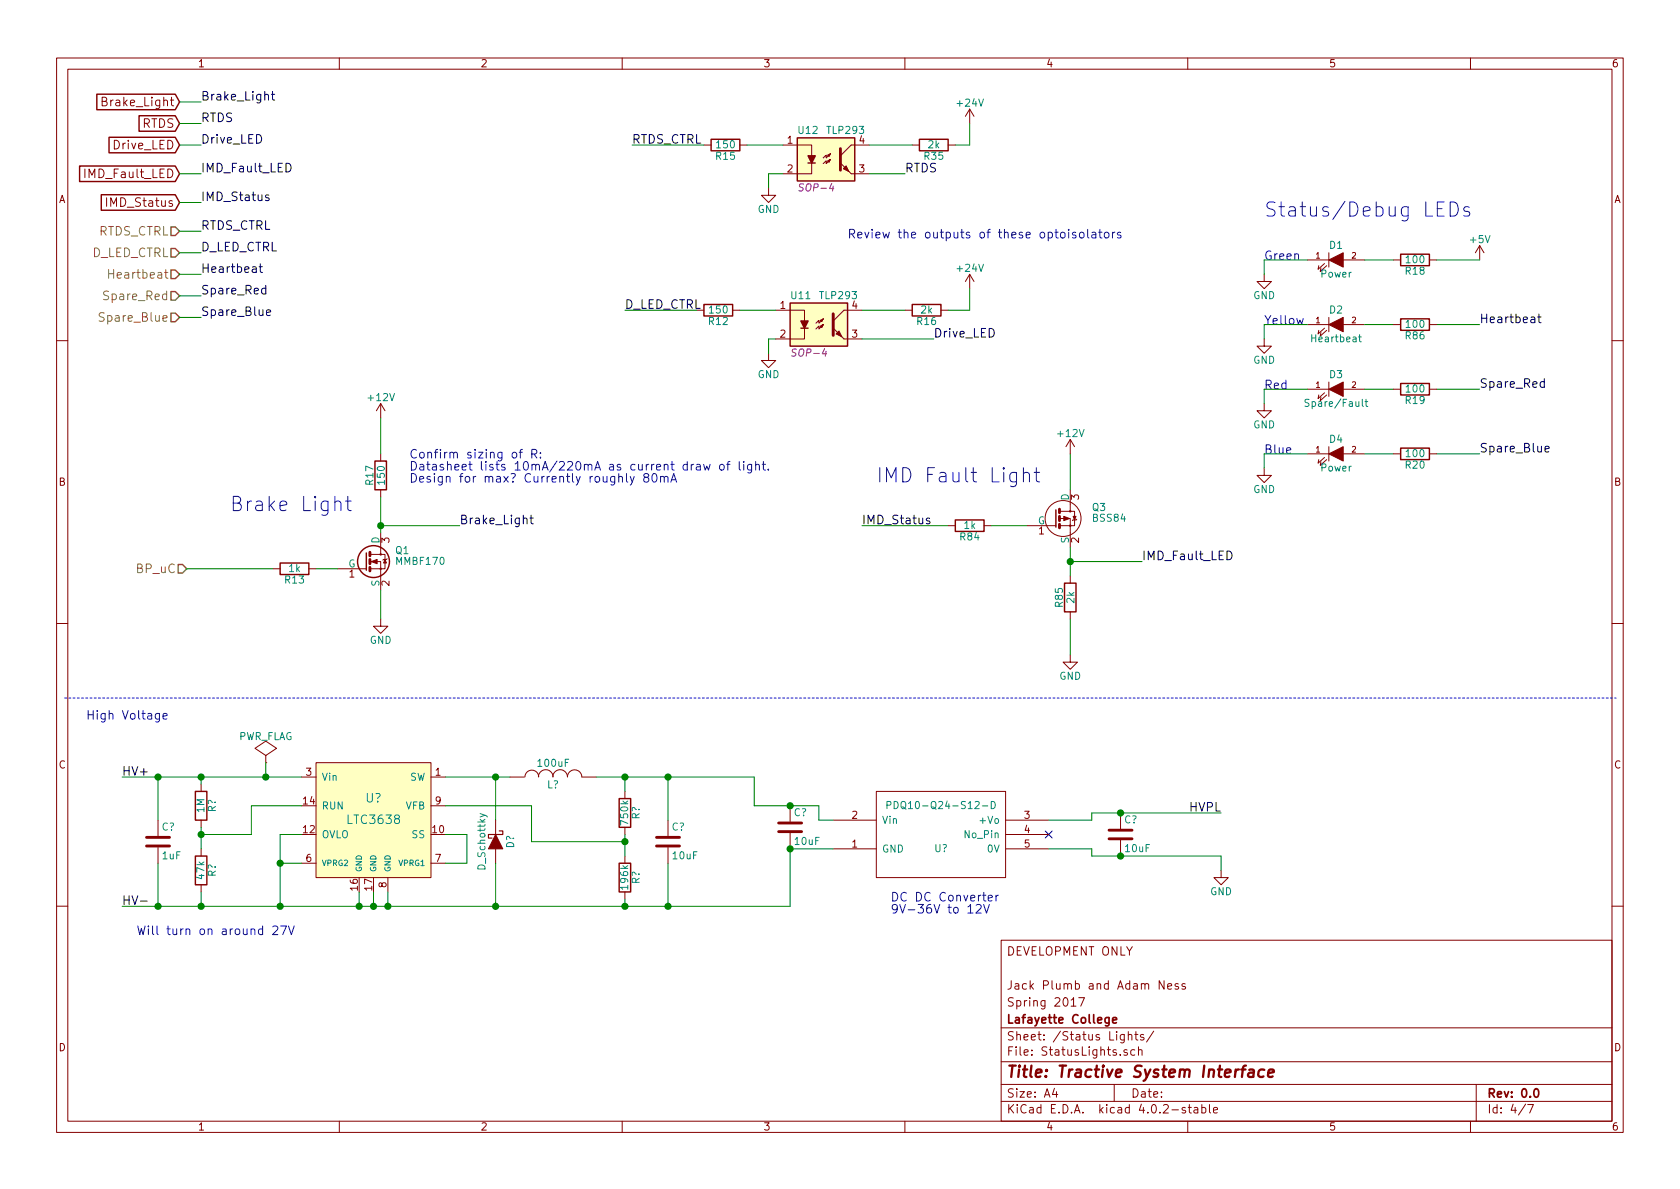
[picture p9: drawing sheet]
EESchema Schematic File Version 2
LIBS:Circuit_layout-rescue
LIBS:TSI_KiCad_Lib
LIBS:TSI_HV_Isolater-cache
LIBS:74xgxx
LIBS:74xx
LIBS:ac-dc
LIBS:actel
LIBS:adc-dac
LIBS:Altera
LIBS:analog_devices
LIBS:analog_switches
LIBS:atmel
LIBS:audio
LIBS:brooktre
LIBS:cmos_ieee
LIBS:cmos4000
LIBS:conn
LIBS:contrib
LIBS:cypress
LIBS:dc-dc
LIBS:device
LIBS:digital-audio
LIBS:diode
LIBS:display
LIBS:dsp
LIBS:elec-unifil
LIBS:ESD_Protection
LIBS:ftdi
LIBS:gennum
LIBS:graphic
LIBS:hc11
LIBS:intel
LIBS:interface
LIBS:ir
LIBS:Lattice
LIBS:linear
LIBS:logo
LIBS:maxim
LIBS:memory
LIBS:microchip
LIBS:microchip_dspic33dsc
LIBS:microchip_pic10mcu
LIBS:microchip_pic12mcu
LIBS:microchip_pic16mcu
LIBS:microchip_pic18mcu
LIBS:microchip_pic32mcu
LIBS:microcontrollers
LIBS:motor_drivers
LIBS:motorola
LIBS:msp430
LIBS:nordicsemi
LIBS:nxp_armmcu
LIBS:onsemi
LIBS:opto
LIBS:Oscillators
LIBS:philips
LIBS:power
LIBS:Power_Management
LIBS:powerint
LIBS:pspice
LIBS:references
LIBS:regul
LIBS:relays
LIBS:rfcom
LIBS:sensors
LIBS:silabs
LIBS:siliconi
LIBS:stm8
LIBS:stm32
LIBS:supertex
LIBS:switches
LIBS:texas
LIBS:transf
LIBS:transistors
LIBS:ttl_ieee
LIBS:valves
LIBS:video
LIBS:Xicor
LIBS:xilinx
LIBS:Zilog
LIBS:bss84
LIBS:+10v
LIBS:Circuit_layout-cache
EELAYER 25 0
EELAYER END
$Descr A4 11693 8268
encoding utf-8
Sheet 4 7
Title "Tractive System Interface"
Date ""
Rev "0.0"
Comp "Lafayette College"
Comment1 "Spring 2017"
Comment2 "Jack Plumb and Adam Ness"
Comment3 ""
Comment4 "DEVELOPMENT ONLY"
$EndDescr
$Comp
L TLP291 U12
U 1 1
P 5750 1100
F 0 "U12" H 5550 1300 50  0000 L CNN
F 1 "TLP293" H 5750 1300 50  0000 L CNN
F 2 "SOP-4" H 5550 900 50  0000 L CIN
F 3 "" H 5750 1100 50  0000 L CNN
F 4 "TLP293(GB-TPLECT-ND" H 5750 1100 60  0001 C CNN "DigiKey P/N"
F 5 "http://www.digikey.com/product-detail/en/toshiba-semiconductor-and-storage/TLP293(GB-TPL,E/TLP293(GB-TPLECT-ND/4562965" H 5750 1100 60  0001 C CNN "URL"
F 6 "TLP293(GB-TPLE" H 5750 1100 60  0001 C CNN "Man P/N"
F 7 "http://www.digikey.com/product-detail/en/toshiba-semiconductor-and-storage/TLP291(GB-TP,SE/TLP291(GB-TPSECT-ND/4562949" H 5750 1100 60  0001 C CNN "TLP291"
	1    5750 1100
	1    0    0    -1  
$EndComp
$Comp
L GND #PWR036
U 1 1
P 5350 1300
F 0 "#PWR036" H 5350 1050 50  0001 C CNN
F 1 "GND" H 5350 1150 50  0000 C CNN
F 2 "" H 5350 1300 50  0000 C CNN
F 3 "" H 5350 1300 50  0000 C CNN
	1    5350 1300
	1    0    0    -1  
$EndComp
$Comp
L +24V #PWR037
U 1 1
P 6750 850
F 0 "#PWR037" H 6750 700 50  0001 C CNN
F 1 "+24V" H 6750 990 50  0000 C CNN
F 2 "" H 6750 850 50  0000 C CNN
F 3 "" H 6750 850 50  0000 C CNN
	1    6750 850 
	1    0    0    -1  
$EndComp
$Comp
L TLP291 U11
U 1 1
P 5700 2250
F 0 "U11" H 5500 2450 50  0000 L CNN
F 1 "TLP293" H 5700 2450 50  0000 L CNN
F 2 "SOP-4" H 5500 2050 50  0000 L CIN
F 3 "" H 5700 2250 50  0000 L CNN
F 4 "TLP293(GB-TPLECT-ND" H 5700 2250 60  0001 C CNN "DigiKey P/N"
F 5 "http://www.digikey.com/product-detail/en/toshiba-semiconductor-and-storage/TLP293(GB-TPL,E/TLP293(GB-TPLECT-ND/4562965" H 5700 2250 60  0001 C CNN "URL"
F 6 "TLP293(GB-TPLE" H 5700 2250 60  0001 C CNN "Man P/N"
F 7 "http://www.digikey.com/product-detail/en/toshiba-semiconductor-and-storage/TLP291(GB-TP,SE/TLP291(GB-TPSECT-ND/4562949" H 5700 2250 60  0001 C CNN "TLP291"
	1    5700 2250
	1    0    0    -1  
$EndComp
$Comp
L GND #PWR038
U 1 1
P 5350 2450
F 0 "#PWR038" H 5350 2200 50  0001 C CNN
F 1 "GND" H 5350 2300 50  0000 C CNN
F 2 "" H 5350 2450 50  0000 C CNN
F 3 "" H 5350 2450 50  0000 C CNN
	1    5350 2450
	1    0    0    -1  
$EndComp
$Comp
L +24V #PWR039
U 1 1
P 6750 2000
F 0 "#PWR039" H 6750 1850 50  0001 C CNN
F 1 "+24V" H 6750 2140 50  0000 C CNN
F 2 "" H 6750 2000 50  0000 C CNN
F 3 "" H 6750 2000 50  0000 C CNN
	1    6750 2000
	1    0    0    -1  
$EndComp
$Comp
L R R12
U 1 1
P 5000 2150
F 0 "R12" V 5080 2150 50  0000 C CNN
F 1 "150" V 5000 2150 50  0000 C CNN
F 2 "Resistors_SMD:R_0805_HandSoldering" V 4930 2150 50  0001 C CNN
F 3 "" H 5000 2150 50  0000 C CNN
F 4 "311-150CRCT-ND" V 5000 2150 60  0001 C CNN "DigiKey P/N"
F 5 "http://www.digikey.com/product-detail/en/yageo/RC0805FR-07150RL/311-150CRCT-ND/730560" V 5000 2150 60  0001 C CNN "URL"
F 6 "RC0805FR-07150RL" V 5000 2150 60  0001 C CNN "Man P/N"
	1    5000 2150
	0    1    1    0   
$EndComp
$Comp
L R R16
U 1 1
P 6450 2150
F 0 "R16" V 6530 2150 50  0000 C CNN
F 1 "2k" V 6450 2150 50  0000 C CNN
F 2 "Resistors_SMD:R_0805_HandSoldering" V 6380 2150 50  0001 C CNN
F 3 "" H 6450 2150 50  0000 C CNN
F 4 "P2.00KCCT-ND" V 6450 2150 60  0001 C CNN "DigiKey P/N"
F 5 "http://www.digikey.com/product-detail/en/panasonic-electronic-components/ERJ-6ENF2001V/P2.00KCCT-ND/119044" V 6450 2150 60  0001 C CNN "URL"
F 6 "ERJ-6ENF2001V" V 6450 2150 60  0001 C CNN "Man P/N"
	1    6450 2150
	0    1    1    0   
$EndComp
Text HLabel 1250 1750 0    60   Input ~ 0
D_LED_CTRL
Text HLabel 1250 1600 0    60   Input ~ 0
RTDS_CTRL
Text Notes 2850 3350 0    60   ~ 0
Confirm sizing of R:\nDatasheet lists 10mA/220mA as current draw of light.\nDesign for max? Currently roughly 80mA
$Comp
L R R18
U 1 1
P 9850 1800
F 0 "R18" V 9930 1800 50  0000 C CNN
F 1 "100" V 9850 1800 50  0000 C CNN
F 2 "Resistors_SMD:R_0805_HandSoldering" V 9780 1800 50  0001 C CNN
F 3 "" H 9850 1800 50  0000 C CNN
F 4 "P100CCT-ND" V 9850 1800 60  0001 C CNN "DigiKey P/N"
F 5 "http://www.digikey.com/product-detail/en/panasonic-electronic-components/ERJ-6ENF1000V/P100CCT-ND/118668" V 9850 1800 60  0001 C CNN "URL"
F 6 "ERJ-6ENF1000V" V 9850 1800 60  0001 C CNN "Man P/N"
	1    9850 1800
	0    1    1    0   
$EndComp
$Comp
L LED D1
U 1 1
P 9300 1800
F 0 "D1" H 9300 1900 50  0000 C CNN
F 1 "Power" H 9300 1700 50  0000 C CNN
F 2 "LEDs:LED_0805" H 9300 1800 50  0001 C CNN
F 3 "" H 9300 1800 50  0000 C CNN
F 4 "475-1410-1-ND" H 9300 1800 60  0001 C CNN "DigiKey P/N"
F 5 "http://www.digikey.com/product-detail/en/osram-opto-semiconductors-inc/LG-R971-KN-1/475-1410-1-ND/1802598" H 9300 1800 60  0001 C CNN "URL"
F 6 "LG R971-KN-1" H 9300 1800 60  0001 C CNN "Man P/N"
	1    9300 1800
	1    0    0    -1  
$EndComp
$Comp
L GND #PWR040
U 1 1
P 8800 1900
F 0 "#PWR040" H 8800 1650 50  0001 C CNN
F 1 "GND" H 8800 1750 50  0000 C CNN
F 2 "" H 8800 1900 50  0000 C CNN
F 3 "" H 8800 1900 50  0000 C CNN
	1    8800 1900
	1    0    0    -1  
$EndComp
Text Notes 8800 1800 0    60   ~ 0
Green
$Comp
L LED D2
U 1 1
P 9300 2250
F 0 "D2" H 9300 2350 50  0000 C CNN
F 1 "Heartbeat" H 9300 2150 50  0000 C CNN
F 2 "LEDs:LED_0805" H 9300 2250 50  0001 C CNN
F 3 "" H 9300 2250 50  0000 C CNN
F 4 "475-2560-1-ND" H 9300 2250 60  0001 C CNN "DigiKey P/N"
F 5 "http://www.digikey.com/product-detail/en/osram-opto-semiconductors-inc/LY-R976-PS-36/475-2560-1-ND/1802687" H 9300 2250 60  0001 C CNN "URL"
F 6 "LY R976-PS-36" H 9300 2250 60  0001 C CNN "Man P/N"
	1    9300 2250
	1    0    0    -1  
$EndComp
$Comp
L GND #PWR041
U 1 1
P 8800 2350
F 0 "#PWR041" H 8800 2100 50  0001 C CNN
F 1 "GND" H 8800 2200 50  0000 C CNN
F 2 "" H 8800 2350 50  0000 C CNN
F 3 "" H 8800 2350 50  0000 C CNN
	1    8800 2350
	1    0    0    -1  
$EndComp
Text Notes 8800 2250 0    60   ~ 0
Yellow
$Comp
L LED D3
U 1 1
P 9300 2700
F 0 "D3" H 9300 2800 50  0000 C CNN
F 1 "Spare/Fault" H 9300 2600 50  0000 C CNN
F 2 "LEDs:LED_0805" H 9300 2700 50  0001 C CNN
F 3 "" H 9300 2700 50  0000 C CNN
F 4 "475-1278-1-ND" H 9300 2700 60  0001 C CNN "DigiKey P/N"
F 5 "http://www.digikey.com/product-detail/en/osram-opto-semiconductors-inc/LS-R976-NR-1/475-1278-1-ND/1642798" H 9300 2700 60  0001 C CNN "URL"
F 6 "LS R976-NR-1" H 9300 2700 60  0001 C CNN "Man P/N"
	1    9300 2700
	1    0    0    -1  
$EndComp
$Comp
L GND #PWR042
U 1 1
P 8800 2800
F 0 "#PWR042" H 8800 2550 50  0001 C CNN
F 1 "GND" H 8800 2650 50  0000 C CNN
F 2 "" H 8800 2800 50  0000 C CNN
F 3 "" H 8800 2800 50  0000 C CNN
	1    8800 2800
	1    0    0    -1  
$EndComp
Text Notes 8800 2700 0    60   ~ 0
Red
$Comp
L LED D4
U 1 1
P 9300 3150
F 0 "D4" H 9300 3250 50  0000 C CNN
F 1 "Power" H 9300 3050 50  0000 C CNN
F 2 "LEDs:LED_0805" H 9300 3150 50  0001 C CNN
F 3 "" H 9300 3150 50  0000 C CNN
F 4 "516-1445-1-ND" H 9300 3150 60  0001 C CNN "DigiKey P/N"
F 5 "http://www.digikey.com/product-detail/en/broadcom-limited/HSMR-C170/516-1445-1-ND/637769" H 9300 3150 60  0001 C CNN "URL"
F 6 "HSMR-C170" H 9300 3150 60  0001 C CNN "Man P/N"
	1    9300 3150
	1    0    0    -1  
$EndComp
$Comp
L GND #PWR043
U 1 1
P 8800 3250
F 0 "#PWR043" H 8800 3000 50  0001 C CNN
F 1 "GND" H 8800 3100 50  0000 C CNN
F 2 "" H 8800 3250 50  0000 C CNN
F 3 "" H 8800 3250 50  0000 C CNN
	1    8800 3250
	1    0    0    -1  
$EndComp
Text Notes 8800 3150 0    60   ~ 0
Blue
$Comp
L +5V #PWR044
U 1 1
P 10300 1800
F 0 "#PWR044" H 10300 1650 50  0001 C CNN
F 1 "+5V" H 10300 1940 50  0000 C CNN
F 2 "" H 10300 1800 50  0000 C CNN
F 3 "" H 10300 1800 50  0000 C CNN
	1    10300 1800
	1    0    0    -1  
$EndComp
Text Notes 8800 1500 0    99   ~ 0
Status/Debug LEDs
$Comp
L GND #PWR045
U 1 1
P 2650 4300
F 0 "#PWR045" H 2650 4050 50  0001 C CNN
F 1 "GND" H 2650 4150 50  0000 C CNN
F 2 "" H 2650 4300 50  0000 C CNN
F 3 "" H 2650 4300 50  0000 C CNN
	1    2650 4300
	1    0    0    -1  
$EndComp
Text Notes 1600 3550 0    99   ~ 0
Brake Light
$Comp
L +12V #PWR046
U 1 1
P 2650 2900
F 0 "#PWR046" H 2650 2750 50  0001 C CNN
F 1 "+12V" H 2650 3040 50  0000 C CNN
F 2 "" H 2650 2900 50  0000 C CNN
F 3 "" H 2650 2900 50  0000 C CNN
	1    2650 2900
	1    0    0    -1  
$EndComp
$Comp
L R R13
U 1 1
P 2050 3950
F 0 "R13" V 2130 3950 50  0000 C CNN
F 1 "1k" V 2050 3950 50  0000 C CNN
F 2 "Resistors_SMD:R_0805_HandSoldering" V 1980 3950 50  0001 C CNN
F 3 "" H 2050 3950 50  0000 C CNN
F 4 "P1.00KCCT-ND" V 2050 3950 60  0001 C CNN "DigiKey P/N"
F 5 "http://www.digikey.com/product-detail/en/panasonic-electronic-components/ERJ-6ENF1001V/P1.00KCCT-ND/118957" V 2050 3950 60  0001 C CNN "URL"
F 6 "ERJ-6ENF1001V" V 2050 3950 60  0001 C CNN "Man P/N"
	1    2050 3950
	0    1    1    0   
$EndComp
$Comp
L MMBF170 Q1
U 1 1
P 2550 3900
F 0 "Q1" H 2750 3975 50  0000 L CNN
F 1 "MMBF170" H 2750 3900 50  0000 L CNN
F 2 "TO_SOT_Packages_SMD:SOT-23" H 2750 3825 50  0001 L CIN
F 3 "https://www.fairchildsemi.com/datasheets/MM/MMBF170.pdf" H 2550 3900 50  0001 L CNN
F 4 "MMBF170CT-ND" H 2550 3900 60  0001 C CNN "Digikey P/N"
F 5 "http://www.digikey.com/product-detail/en/fairchild-on-semiconductor/MMBF170/MMBF170CT-ND/244295" H 2550 3900 60  0001 C CNN "URL"
F 6 "MMBF170" H 2550 3900 60  0001 C CNN "Man P/N"
	1    2550 3900
	1    0    0    -1  
$EndComp
$Comp
L R R17
U 1 1
P 2650 3300
F 0 "R17" V 2730 3300 50  0000 C CNN
F 1 "150" V 2650 3300 50  0000 C CNN
F 2 "Resistors_SMD:R_0805_HandSoldering" V 2580 3300 50  0001 C CNN
F 3 "" H 2650 3300 50  0000 C CNN
F 4 "311-150CRCT-ND" V 2650 3300 60  0001 C CNN "DigiKey P/N"
F 5 "http://www.digikey.com/product-detail/en/yageo/RC0805FR-07150RL/311-150CRCT-ND/730560" V 2650 3300 60  0001 C CNN "URL"
F 6 "RC0805FR-07150RL" V 2650 3300 60  0001 C CNN "Man P/N"
	1    2650 3300
	-1   0    0    1   
$EndComp
$Comp
L R R15
U 1 1
P 5050 1000
F 0 "R15" V 5130 1000 50  0000 C CNN
F 1 "150" V 5050 1000 50  0000 C CNN
F 2 "Resistors_SMD:R_0805_HandSoldering" V 4980 1000 50  0001 C CNN
F 3 "" H 5050 1000 50  0000 C CNN
F 4 "311-150CRCT-ND" V 5050 1000 60  0001 C CNN "DigiKey P/N"
F 5 "http://www.digikey.com/product-detail/en/yageo/RC0805FR-07150RL/311-150CRCT-ND/730560" V 5050 1000 60  0001 C CNN "URL"
F 6 "RC0805FR-07150RL" V 5050 1000 60  0001 C CNN "Man P/N"
	1    5050 1000
	0    1    1    0   
$EndComp
$Comp
L R R35
U 1 1
P 6500 1000
F 0 "R35" V 6580 1000 50  0000 C CNN
F 1 "2k" V 6500 1000 50  0000 C CNN
F 2 "Resistors_SMD:R_0805_HandSoldering" V 6430 1000 50  0001 C CNN
F 3 "" H 6500 1000 50  0000 C CNN
F 4 "P2.00KCCT-ND" V 6500 1000 60  0001 C CNN "DigiKey P/N"
F 5 "http://www.digikey.com/product-detail/en/panasonic-electronic-components/ERJ-6ENF2001V/P2.00KCCT-ND/119044" V 6500 1000 60  0001 C CNN "URL"
F 6 "ERJ-6ENF2001V" V 6500 1000 60  0001 C CNN "Man P/N"
	1    6500 1000
	0    1    1    0   
$EndComp
Text HLabel 1300 3950 0    60   Input ~ 0
BP_uC
Text HLabel 1250 1900 0    60   Input ~ 0
Heartbeat
Text HLabel 1250 2050 0    60   Input ~ 0
Spare_Red
Text HLabel 1250 2200 0    60   Input ~ 0
Spare_Blue
$Comp
L BSS84 Q3
U 1 1
P 7350 3600
F 0 "Q3" H 7600 3675 50  0000 L CNN
F 1 "BSS84" H 7600 3600 50  0000 L CNN
F 2 "TO_SOT_Packages_SMD:SOT-23" H 7600 3525 50  0001 L CIN
F 3 "https://www.fairchildsemi.com/datasheets/BS/BSS84.pdf" H 7350 3600 50  0001 L CNN
F 4 "BSS84CT-ND" H 7350 3600 60  0001 C CNN "DigiKey P/N"
F 5 "http://www.digikey.com/product-detail/en/fairchild-on-semiconductor/BSS84/BSS84CT-ND/244297" H 7350 3600 60  0001 C CNN "URL"
F 6 "BSS84" H 7350 3600 60  0001 C CNN "Man P/N"
	1    7350 3600
	1    0    0    -1  
$EndComp
$Comp
L R R85
U 1 1
P 7450 4150
F 0 "R85" V 7530 4150 50  0000 C CNN
F 1 "2k" V 7450 4150 50  0000 C CNN
F 2 "Resistors_SMD:R_0805_HandSoldering" V 7380 4150 50  0001 C CNN
F 3 "" H 7450 4150 50  0000 C CNN
F 4 "P2.00KCCT-ND" V 7450 4150 60  0001 C CNN "DigiKey P/N"
F 5 "http://www.digikey.com/product-detail/en/panasonic-electronic-components/ERJ-6ENF2001V/P2.00KCCT-ND/119044" V 7450 4150 60  0001 C CNN "URL"
F 6 "ERJ-6ENF2001V" V 7450 4150 60  0001 C CNN "Man P/N"
	1    7450 4150
	-1   0    0    1   
$EndComp
$Comp
L GND #PWR047
U 1 1
P 7450 4550
F 0 "#PWR047" H 7450 4300 50  0001 C CNN
F 1 "GND" H 7450 4400 50  0000 C CNN
F 2 "" H 7450 4550 50  0000 C CNN
F 3 "" H 7450 4550 50  0000 C CNN
	1    7450 4550
	1    0    0    -1  
$EndComp
$Comp
L R R84
U 1 1
P 6750 3650
F 0 "R84" V 6830 3650 50  0000 C CNN
F 1 "1k" V 6750 3650 50  0000 C CNN
F 2 "Resistors_SMD:R_0805_HandSoldering" V 6680 3650 50  0001 C CNN
F 3 "" H 6750 3650 50  0000 C CNN
F 4 "P1.00KCCT-ND" V 6750 3650 60  0001 C CNN "DigiKey P/N"
F 5 "http://www.digikey.com/product-detail/en/panasonic-electronic-components/ERJ-6ENF1001V/P1.00KCCT-ND/118957" V 6750 3650 60  0001 C CNN "URL"
F 6 "ERJ-6ENF1001V" V 6750 3650 60  0001 C CNN "Man P/N"
	1    6750 3650
	0    1    1    0   
$EndComp
Text Notes 6100 3350 0    99   ~ 0
IMD Fault Light
Wire Wire Line
	5350 1200 5450 1200
Wire Wire Line
	5450 1000 5200 1000
Wire Wire Line
	5350 1200 5350 1300
Wire Wire Line
	6050 1000 6350 1000
Wire Wire Line
	6050 1200 6300 1200
Wire Wire Line
	5350 2350 5400 2350
Wire Wire Line
	5400 2150 5150 2150
Wire Wire Line
	5350 2350 5350 2450
Wire Wire Line
	6000 2150 6300 2150
Wire Wire Line
	6000 2350 6500 2350
Wire Wire Line
	6600 2150 6750 2150
Wire Wire Line
	6650 1000 6750 1000
Wire Wire Line
	6750 1000 6750 850 
Wire Wire Line
	4900 1000 4400 1000
Wire Wire Line
	4850 2150 4350 2150
Wire Wire Line
	2650 3700 2650 3650
Wire Wire Line
	2650 3650 2650 3450
Wire Wire Line
	2350 3950 2200 3950
Wire Wire Line
	1900 3950 1300 3950
Wire Wire Line
	2650 4100 2650 4300
Wire Wire Line
	9500 1800 9700 1800
Wire Wire Line
	10000 1800 10300 1800
Wire Wire Line
	9100 1800 8800 1800
Wire Wire Line
	8800 1800 8800 1900
Wire Wire Line
	9500 2250 9700 2250
Wire Wire Line
	10000 2250 10300 2250
Wire Wire Line
	9100 2250 8800 2250
Wire Wire Line
	8800 2250 8800 2350
Wire Wire Line
	9500 2700 9700 2700
Wire Wire Line
	10000 2700 10300 2700
Wire Wire Line
	9100 2700 8800 2700
Wire Wire Line
	8800 2700 8800 2800
Wire Wire Line
	9500 3150 9700 3150
Wire Wire Line
	10000 3150 10300 3150
Wire Wire Line
	9100 3150 8800 3150
Wire Wire Line
	8800 3150 8800 3250
Wire Wire Line
	2650 3650 3200 3650
Connection ~ 2650 3650
Wire Wire Line
	6750 2150 6750 2000
Wire Wire Line
	7450 4000 7450 3900
Wire Wire Line
	7450 3900 7450 3800
Wire Wire Line
	7450 3400 7450 3150
Wire Wire Line
	7450 4550 7450 4300
Wire Wire Line
	7450 3900 7950 3900
Connection ~ 7450 3900
Wire Wire Line
	6600 3650 6000 3650
Wire Wire Line
	6900 3650 7150 3650
Wire Wire Line
	2650 2900 2650 3150
$Comp
L +12V #PWR048
U 1 1
P 7450 3150
F 0 "#PWR048" H 7450 3000 50  0001 C CNN
F 1 "+12V" H 7450 3290 50  0000 C CNN
F 2 "" H 7450 3150 50  0000 C CNN
F 3 "" H 7450 3150 50  0000 C CNN
	1    7450 3150
	1    0    0    -1  
$EndComp
Text GLabel 1250 700  0    60   Input ~ 0
Brake_Light
Text GLabel 1250 850  0    60   Input ~ 0
RTDS
Text GLabel 1250 1000 0    60   Input ~ 0
Drive_LED
Text GLabel 1250 1400 0    60   Input ~ 0
IMD_Status
Text GLabel 1250 1200 0    60   Input ~ 0
IMD_Fault_LED
Wire Wire Line
	1250 700  1400 700 
Wire Wire Line
	1250 850  1400 850 
Wire Wire Line
	1250 1000 1400 1000
Wire Wire Line
	1250 1200 1400 1200
Wire Wire Line
	1250 1400 1400 1400
Text Label 1400 700  0    60   ~ 0
Brake_Light
Text Label 1400 850  0    60   ~ 0
RTDS
Text Label 1400 1000 0    60   ~ 0
Drive_LED
Text Label 1400 1200 0    60   ~ 0
IMD_Fault_LED
Text Label 1400 1400 0    60   ~ 0
IMD_Status
Text Label 6500 2350 0    60   ~ 0
Drive_LED
Text Label 6300 1200 0    60   ~ 0
RTDS
Text Label 3200 3650 0    60   ~ 0
Brake_Light
Text Label 7950 3900 0    60   ~ 0
IMD_Fault_LED
Text Label 6000 3650 0    60   ~ 0
IMD_Status
Text Label 1400 1900 0    60   ~ 0
Heartbeat
Text Label 1400 2050 0    60   ~ 0
Spare_Red
Text Label 1400 2200 0    60   ~ 0
Spare_Blue
Text Label 1400 1600 0    60   ~ 0
RTDS_CTRL
Text Label 1400 1750 0    60   ~ 0
D_LED_CTRL
Wire Wire Line
	1250 2200 1400 2200
Wire Wire Line
	1250 2050 1400 2050
Wire Wire Line
	1250 1900 1400 1900
Wire Wire Line
	1250 1750 1400 1750
Wire Wire Line
	1250 1600 1400 1600
Text Label 4400 1000 0    60   ~ 0
RTDS_CTRL
Text Label 4350 2150 0    60   ~ 0
D_LED_CTRL
Text Label 10300 2250 0    60   ~ 0
Heartbeat
Text Label 10300 2700 0    60   ~ 0
Spare_Red
Text Label 10300 3150 0    60   ~ 0
Spare_Blue
$Comp
L R R86
U 1 1
P 9850 2250
F 0 "R86" V 9930 2250 50  0000 C CNN
F 1 "100" V 9850 2250 50  0000 C CNN
F 2 "Resistors_SMD:R_0805_HandSoldering" V 9780 2250 50  0001 C CNN
F 3 "" H 9850 2250 50  0000 C CNN
F 4 "P100CCT-ND" V 9850 2250 60  0001 C CNN "DigiKey P/N"
F 5 "http://www.digikey.com/product-detail/en/panasonic-electronic-components/ERJ-6ENF1000V/P100CCT-ND/118668" V 9850 2250 60  0001 C CNN "URL"
F 6 "ERJ-6ENF1000V" V 9850 2250 60  0001 C CNN "Man P/N"
	1    9850 2250
	0    1    1    0   
$EndComp
$Comp
L R R19
U 1 1
P 9850 2700
F 0 "R19" V 9930 2700 50  0000 C CNN
F 1 "100" V 9850 2700 50  0000 C CNN
F 2 "Resistors_SMD:R_0805_HandSoldering" V 9780 2700 50  0001 C CNN
F 3 "" H 9850 2700 50  0000 C CNN
F 4 "P100CCT-ND" V 9850 2700 60  0001 C CNN "DigiKey P/N"
F 5 "http://www.digikey.com/product-detail/en/panasonic-electronic-components/ERJ-6ENF1000V/P100CCT-ND/118668" V 9850 2700 60  0001 C CNN "URL"
F 6 "ERJ-6ENF1000V" V 9850 2700 60  0001 C CNN "Man P/N"
	1    9850 2700
	0    1    1    0   
$EndComp
$Comp
L R R20
U 1 1
P 9850 3150
F 0 "R20" V 9930 3150 50  0000 C CNN
F 1 "100" V 9850 3150 50  0000 C CNN
F 2 "Resistors_SMD:R_0805_HandSoldering" V 9780 3150 50  0001 C CNN
F 3 "" H 9850 3150 50  0000 C CNN
F 4 "P100CCT-ND" V 9850 3150 60  0001 C CNN "DigiKey P/N"
F 5 "http://www.digikey.com/product-detail/en/panasonic-electronic-components/ERJ-6ENF1000V/P100CCT-ND/118668" V 9850 3150 60  0001 C CNN "URL"
F 6 "ERJ-6ENF1000V" V 9850 3150 60  0001 C CNN "Man P/N"
	1    9850 3150
	0    1    1    0   
$EndComp
Text Notes 5900 1650 0    60   ~ 0
Review the outputs of these optoisolators
Text Notes 6200 6350 0    60   ~ 0
DC DC Converter\n9V-36V to 12V
NoConn ~ 7300 5800
$Comp
L PDQ6-D U?
U 1 1
P 6550 5800
F 0 "U?" H 6550 5700 50  0000 C CNN
F 1 "PDQ10-Q24-S12-D" H 6550 6000 50  0000 C CNN
F 2 "custom_footprints:PDQ_DCDC" H 6550 5400 50  0001 C CNN
F 3 "" H 6550 5300 50  0001 C CNN
F 4 "102-3866-ND" H 6550 5800 60  0001 C CNN "DigiKey P/N "
F 5 "http://www.digikey.com/product-detail/en/cui-inc/PDQ10-Q24-S12-D/102-3866-ND/6165207" H 6550 5800 60  0001 C CNN "URL"
F 6 "PDQ10-Q24-S12-D" H 6550 5800 60  0001 C CNN "Man P/N"
	1    6550 5800
	1    0    0    -1  
$EndComp
Text Label 8500 5650 2    60   ~ 0
HVPL
$Comp
L C C?
U 1 1
P 5500 5750
F 0 "C?" H 5525 5850 50  0000 L CNN
F 1 "10uF" H 5525 5650 50  0000 L CNN
F 2 "Capacitors_SMD:C_0805_HandSoldering" H 5538 5600 50  0001 C CNN
F 3 "" H 5500 5750 50  0000 C CNN
F 4 "490-10515-1-ND" H 5500 5750 60  0001 C CNN "DigiKey P/N"
F 5 "http://www.digikey.com/product-detail/en/murata-electronics-north-america/GRM21BR6YA106ME43L/490-10515-1-ND/5026446" H 5500 5750 60  0001 C CNN "URL"
F 6 "GRM21BR6YA106ME43L" H 5500 5750 60  0001 C CNN "Man P/N"
	1    5500 5750
	1    0    0    -1  
$EndComp
$Comp
L C C?
U 1 1
P 7800 5800
F 0 "C?" H 7825 5900 50  0000 L CNN
F 1 "10uF" H 7825 5700 50  0000 L CNN
F 2 "Capacitors_SMD:C_0805_HandSoldering" H 7838 5650 50  0001 C CNN
F 3 "" H 7800 5800 50  0000 C CNN
F 4 "490-6473-1-ND" H 7800 5800 60  0001 C CNN "DigiKey P/N"
F 5 "http://www.digikey.com/product-detail/en/murata-electronics-north-america/GRM21BR61C106KE15K/490-6473-1-ND/3845670" H 7800 5800 60  0001 C CNN "URL"
F 6 "GRM21BR61C106KE15K" H 7800 5800 60  0001 C CNN "Man P/N"
	1    7800 5800
	1    0    0    -1  
$EndComp
$Comp
L GND #PWR?
U 1 1
P 8500 6050
F 0 "#PWR?" H 8500 5800 50  0001 C CNN
F 1 "GND" H 8500 5900 50  0000 C CNN
F 2 "" H 8500 6050 50  0000 C CNN
F 3 "" H 8500 6050 50  0000 C CNN
	1    8500 6050
	1    0    0    -1  
$EndComp
Text Notes 600  5000 0    60   ~ 0
High Voltage
$Comp
L LTC3638 U?
U 1 1
P 2600 5700
F 0 "U?" H 2600 5850 60  0000 C CNN
F 1 "LTC3638" H 2600 5700 60  0000 C CNN
F 2 "custom_footprints:TSSOP16_LTC3638" H 2600 5700 60  0001 C CNN
F 3 "" H 2600 5700 60  0000 C CNN
F 4 "LTC3638EMSE#PBF-ND" H 2600 5700 60  0001 C CNN "DigiKey P/N"
F 5 "http://www.digikey.com/product-detail/en/linear-technology/LTC3638EMSE-PBF/LTC3638EMSE-PBF-ND/4693775" H 2600 5700 60  0001 C CNN "URL"
F 6 "LTC3638EMSE#PBF" H 2600 5700 60  0001 C CNN "Man P/N"
	1    2600 5700
	1    0    0    -1  
$EndComp
$Comp
L R R?
U 1 1
P 1400 5600
F 0 "R?" V 1480 5600 50  0000 C CNN
F 1 "1M" V 1400 5600 50  0000 C CNN
F 2 "Resistors_SMD:R_0805_HandSoldering" V 1330 5600 50  0001 C CNN
F 3 "" H 1400 5600 50  0000 C CNN
F 4 "311-1.00MCRCT-ND" V 1400 5600 60  0001 C CNN "DigiKey P/N"
F 5 "http://www.digikey.com/product-detail/en/yageo/RC0805FR-071ML/311-1.00MCRCT-ND/730392" V 1400 5600 60  0001 C CNN "URL"
F 6 "RC0805FR-071ML" V 1400 5600 60  0001 C CNN "Man P/N"
	1    1400 5600
	1    0    0    -1  
$EndComp
Wire Wire Line
	5800 5700 5700 5700
Wire Wire Line
	5700 5700 5700 5600
Connection ~ 5500 5600
Connection ~ 5500 5900
Wire Wire Line
	7300 5700 7600 5700
Wire Wire Line
	7300 5900 7600 5900
Wire Wire Line
	7600 5700 7600 5650
Wire Wire Line
	7600 5650 7800 5650
Wire Wire Line
	7800 5650 8500 5650
Wire Wire Line
	7600 5900 7600 5950
Wire Wire Line
	7600 5950 7800 5950
Wire Wire Line
	7800 5950 8500 5950
Connection ~ 7800 5650
Connection ~ 7800 5950
Wire Wire Line
	5500 5900 5800 5900
Wire Wire Line
	8500 5950 8500 6050
Wire Wire Line
	5700 5600 5500 5600
Wire Wire Line
	5500 5600 5250 5600
Wire Wire Line
	2500 6300 2500 6200
Wire Wire Line
	2700 6300 2700 6200
Connection ~ 2600 6300
Wire Wire Line
	1950 6300 1950 6000
Wire Wire Line
	1950 6000 1950 5800
Connection ~ 2500 6300
Connection ~ 2700 6300
Wire Wire Line
	850  6300 1100 6300
Wire Wire Line
	1100 6300 1400 6300
Wire Wire Line
	1400 6300 1950 6300
Wire Wire Line
	1950 6300 2500 6300
Wire Wire Line
	2500 6300 2600 6300
Wire Wire Line
	2600 6300 2700 6300
Wire Wire Line
	2700 6300 3450 6300
Wire Wire Line
	3450 6300 4350 6300
Wire Wire Line
	4350 6300 4650 6300
Wire Wire Line
	4650 6300 5500 6300
Wire Wire Line
	3100 6000 3250 6000
Wire Wire Line
	3250 6000 3250 5800
Wire Wire Line
	3250 5800 3100 5800
Wire Wire Line
	1950 6000 2100 6000
Wire Wire Line
	1950 5800 2100 5800
Connection ~ 1950 6000
$Comp
L R R?
U 1 1
P 1400 6050
F 0 "R?" V 1480 6050 50  0000 C CNN
F 1 "47k" V 1400 6050 50  0000 C CNN
F 2 "Resistors_SMD:R_0805_HandSoldering" V 1330 6050 50  0001 C CNN
F 3 "" H 1400 6050 50  0000 C CNN
F 4 "311-47.0KCRCT-ND" V 1400 6050 60  0001 C CNN "DigiKey P/N"
F 5 "http://www.digikey.com/product-detail/en/yageo/RC0805FR-0747KL/311-47.0KCRCT-ND/730920" V 1400 6050 60  0001 C CNN "URL"
F 6 "RC0805FR-0747KL" V 1400 6050 60  0001 C CNN "Man P/N"
F 7 "RES SMD 47K OHM 1% 1/8W 0805" V 1400 6050 60  0001 C CNN "Description"
	1    1400 6050
	1    0    0    -1  
$EndComp
Wire Wire Line
	1400 5750 1400 5800
Wire Wire Line
	1400 5800 1400 5900
Wire Wire Line
	1400 6200 1400 6300
Connection ~ 1950 6300
Wire Wire Line
	1400 5400 1400 5450
Wire Wire Line
	1400 5800 1750 5800
Wire Wire Line
	1750 5800 1750 5600
Wire Wire Line
	1750 5600 2100 5600
Connection ~ 1400 5800
Wire Wire Line
	1100 5400 1100 5700
Connection ~ 1400 5400
Wire Wire Line
	3100 5400 3450 5400
Wire Wire Line
	3450 5400 3550 5400
$Comp
L INDUCTOR L?
U 1 1
P 3850 5400
F 0 "L?" V 3800 5400 50  0000 C CNN
F 1 "100uF" V 3950 5400 50  0000 C CNN
F 2 "" H 3850 5400 50  0000 C CNN
F 3 "" H 3850 5400 50  0000 C CNN
	1    3850 5400
	0    -1   -1   0   
$EndComp
Wire Wire Line
	4150 5400 4350 5400
Wire Wire Line
	4350 5400 4650 5400
Wire Wire Line
	4650 5400 5250 5400
$Comp
L R R?
U 1 1
P 4350 5650
F 0 "R?" V 4430 5650 50  0000 C CNN
F 1 "750k" V 4350 5650 50  0000 C CNN
F 2 "" V 4280 5650 50  0000 C CNN
F 3 "" H 4350 5650 50  0000 C CNN
F 4 "311-10.0KCRCT-ND" V 4350 5650 60  0001 C CNN "DigiKey P/N"
F 5 "http://www.digikey.com/product-detail/en/yageo/RC0805FR-0710KL/311-10.0KCRCT-ND/730482" V 4350 5650 60  0001 C CNN "URL"
F 6 "RC0805FR-0710KL" V 4350 5650 60  0001 C CNN "Man P/N"
F 7 "RES SMD 10K OHM 1% 1/8W 0805" V 4350 5650 60  0001 C CNN "Description"
F 8 "0.10000" V 4350 5650 60  0001 C CNN "Price"
	1    4350 5650
	1    0    0    -1  
$EndComp
$Comp
L R R?
U 1 1
P 4350 6100
F 0 "R?" V 4430 6100 50  0000 C CNN
F 1 "196k" V 4350 6100 50  0000 C CNN
F 2 "" V 4280 6100 50  0000 C CNN
F 3 "" H 4350 6100 50  0000 C CNN
	1    4350 6100
	1    0    0    -1  
$EndComp
Wire Wire Line
	4350 5800 4350 5850
Wire Wire Line
	4350 5850 4350 5950
Wire Wire Line
	3100 5600 3700 5600
Wire Wire Line
	3700 5600 3700 5850
Wire Wire Line
	3700 5850 4350 5850
Connection ~ 4350 5850
$Comp
L C C?
U 1 1
P 1100 5850
F 0 "C?" H 1125 5950 50  0000 L CNN
F 1 "1uF" H 1125 5750 50  0000 L CNN
F 2 "Capacitors_SMD:C_2220_HandSoldering" H 1138 5700 50  0001 C CNN
F 3 "" H 1100 5850 50  0000 C CNN
F 4 "490-3550-1-ND" H 1100 5850 60  0001 C CNN "DigiKey P/N"
F 5 "http://www.digikey.com/product-detail/en/murata-electronics-north-america/GRM55DR72E105KW01L/490-3550-1-ND/789455" H 1100 5850 60  0001 C CNN "URL"
F 6 "GRM55DR72E105KW01L" H 1100 5850 60  0001 C CNN "Man P/N"
F 7 "CAP CER 1UF 250V X7R 2220" H 1100 5850 60  0001 C CNN "Description"
	1    1100 5850
	1    0    0    -1  
$EndComp
Wire Wire Line
	1100 6000 1100 6300
Connection ~ 1400 6300
Connection ~ 1100 5400
Connection ~ 1100 6300
Wire Wire Line
	2600 6300 2600 6200
Text Label 850  5400 0    60   ~ 0
HV+
Text Label 850  6300 0    60   ~ 0
HV-
Wire Wire Line
	850  5400 1100 5400
Wire Wire Line
	1100 5400 1400 5400
Wire Wire Line
	1400 5400 1850 5400
Wire Wire Line
	1850 5400 2100 5400
$Comp
L PWR_FLAG #FLG?
U 1 1
P 1850 5300
F 0 "#FLG?" H 1850 5395 50  0001 C CNN
F 1 "PWR_FLAG" H 1850 5480 50  0000 C CNN
F 2 "" H 1850 5300 50  0000 C CNN
F 3 "" H 1850 5300 50  0000 C CNN
	1    1850 5300
	1    0    0    -1  
$EndComp
Wire Wire Line
	1850 5300 1850 5400
Connection ~ 1850 5400
Text Notes 950  6500 0    60   ~ 0
Will turn on around 27V
$Comp
L D_Schottky D?
U 1 1
P 3450 5850
F 0 "D?" H 3450 5950 50  0000 C CNN
F 1 "D_Schottky" H 3450 5750 50  0000 C CNN
F 2 "custom_footprints:do214ac" H 3450 5850 50  0001 C CNN
F 3 "" H 3450 5850 50  0000 C CNN
F 4 "SK310A-LTPMSCT-ND" H 3450 5850 60  0001 C CNN "DigiKey P/N"
F 5 "http://www.digikey.com/product-detail/en/SK310A-LTP/SK310A-LTPMSCT-ND/2642066" H 3450 5850 60  0001 C CNN "URL"
F 6 "SK310A-LTP" H 3450 5850 60  0001 C CNN "Man P/N"
F 7 "	DIODE SCHOTTKY 100V 3A DO214AC" H 3450 5850 60  0001 C CNN "Description"
	1    3450 5850
	0    1    1    0   
$EndComp
Wire Wire Line
	4350 5400 4350 5500
Wire Wire Line
	3450 6000 3450 6300
Connection ~ 3450 6300
Wire Wire Line
	3450 5400 3450 5700
Connection ~ 3450 5400
Wire Wire Line
	4350 6300 4350 6250
Wire Wire Line
	5250 5400 5250 5600
Connection ~ 4350 5400
Wire Wire Line
	5500 6300 5500 5900
Connection ~ 4350 6300
$Comp
L C C?
U 1 1
P 4650 5850
F 0 "C?" H 4675 5950 50  0000 L CNN
F 1 "10uF" H 4675 5750 50  0000 L CNN
F 2 "Capacitors_SMD:C_0805_HandSoldering" H 4688 5700 50  0001 C CNN
F 3 "" H 4650 5850 50  0000 C CNN
F 4 "490-10515-1-ND" H 4650 5850 60  0001 C CNN "DigiKey P/N"
F 5 "http://www.digikey.com/product-detail/en/murata-electronics-north-america/GRM21BR6YA106ME43L/490-10515-1-ND/5026446" H 4650 5850 60  0001 C CNN "URL"
F 6 "GRM21BR6YA106ME43L" H 4650 5850 60  0001 C CNN "Man P/N"
	1    4650 5850
	1    0    0    -1  
$EndComp
Wire Wire Line
	4650 5700 4650 5400
Connection ~ 4650 5400
Wire Wire Line
	4650 6000 4650 6300
Connection ~ 4650 6300
Wire Notes Line
	450  4850 11250 4850
$EndSCHEMATC
